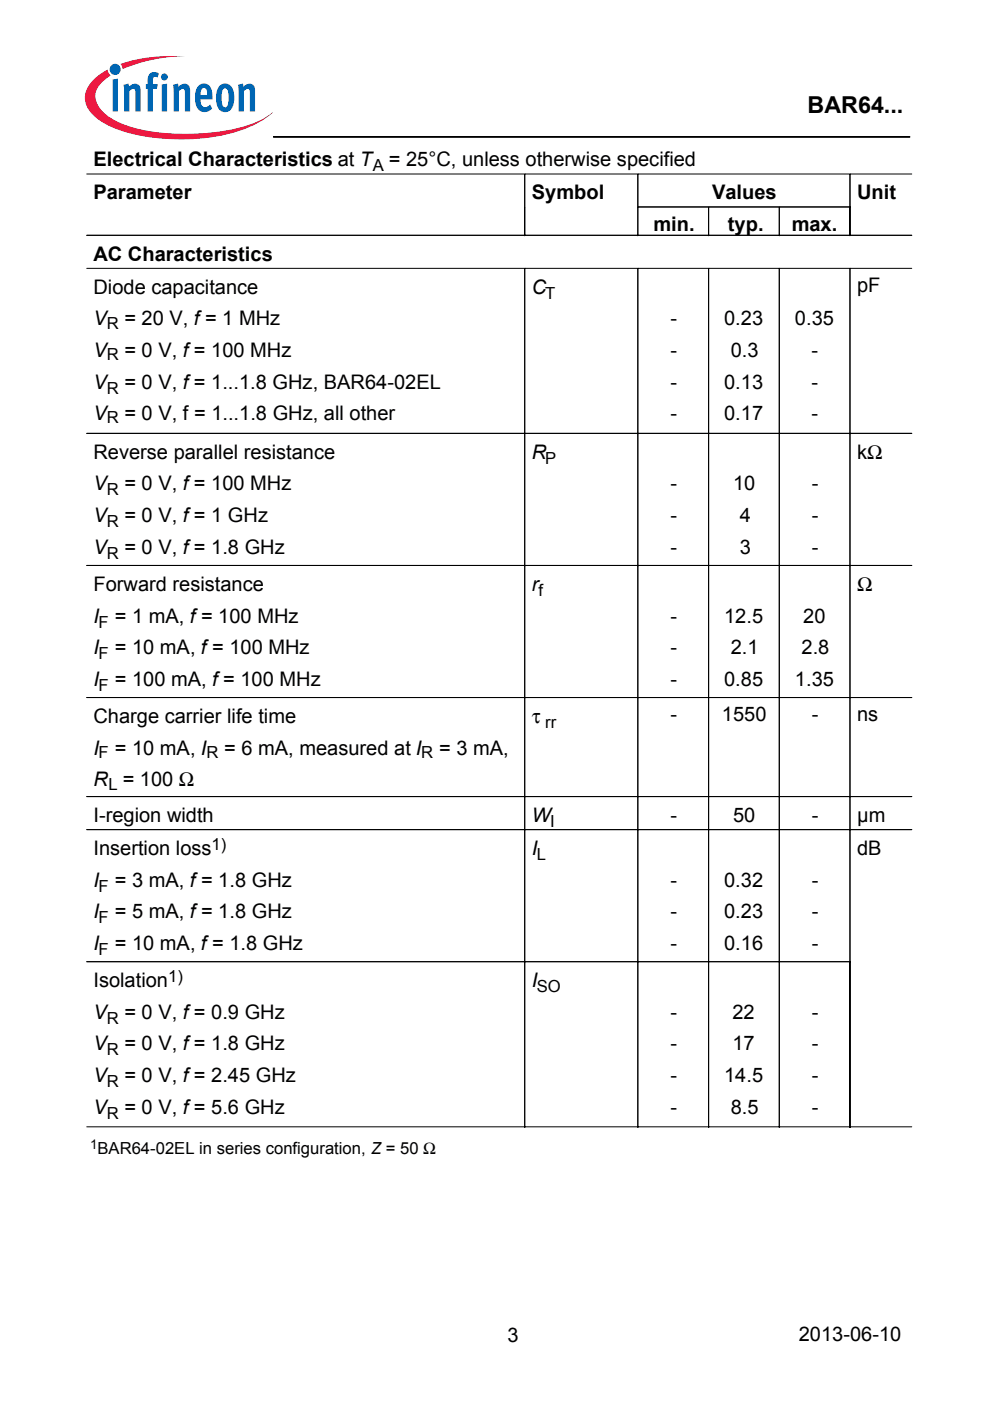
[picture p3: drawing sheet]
<svg xmlns="http://www.w3.org/2000/svg" width="210mm" height="297mm" viewBox="0 0 210 297" stroke-linecap="round" stroke-linejoin="round" font-family="sans-serif">
<path d="M58 29h134.9M58 29.1h134.9" fill="none" stroke="#000" stroke-width=".21"/>
<circle cx="24.4" cy="14.7" r="1.18" fill="#0066b3"/>
<g fill="#ed1941">
<path d="M25.5 13.6l.9-.3a34.6 34.6 0 0 1 12.9-1.4 34.2 34.2 0 0 0-12.6 2.5l-.7 .3-.1-.6z"/>
<path d="M19.5 17.2a12 12 0 0 1 3.3-2.5 1.61 1.61 0 0 0 .7 1.3l-.8 .5a5 5 0 0 0-2.5 4.1 6.5 6.5 0 0 0 3.7 4.7 29.2 29.2 0 0 0 13.1 3 40.4 40.4 0 0 0 18.3-2.8l2.5-1.7a17.9 17.9 0 0 1-8.6 4.4 44.6 44.6 0 0 1-23.9-.6 12.9 12.9 0 0 1-6.4-4.2 4.7 4.7 0 0 1 .6-6.2z"/>
</g>
<g fill="#0066b3">
<path d="M23.9 16.8l1.1-.1v6.9h-1.1z"/>
<path d="M26.2 18l1-.3 .1 .7a1.31 1.31 0 0 1 1.6-.6 1.31 1.31 0 0 1 .9 1.4v4.4h-1.1v-4.2a.55 .55 0 0 0-.4-.6 .55 .55 0 0 0-.7 .3l-.2 .3v4.2h-1.1v-4.2z"/>
<path d="M31.8 15.6l.9-.3 1 .3-.3 .8-.3-.1a.44 .44 0 0 0-.6 .4l-.1 1.2h1.1l-.2 .9h-.9v4.8h-1.1v-4.8h-.4v-.9h.4v-.8a1.94 1.94 0 0 1 .5-1.5z"/>
<path d="M36.7 18l1-.3 .1 .7a1.31 1.31 0 0 1 1.6-.6 1.31 1.31 0 0 1 .9 1.4v4.4h-1.1v-4.2a.55 .55 0 0 0-.4-.6 .55 .55 0 0 0-.7 .3l-.2 .3v4.2h-1.1v-4.2z"/>
<path d="M50.5 18l1-.3 .1 .7a1.31 1.31 0 0 1 1.6-.6 1.31 1.31 0 0 1 .9 1.4v4.4h-1.1v-4.2a.55 .55 0 0 0-.5-.6 .55 .55 0 0 0-.6 .3l-.2 .3v4.2h-1.1v-4.2z"/>
<path d="M34.3 17.9l1.1-.1v5.8h-1.1zM34.1 16.3a.75 .75 0 0 1 1.5 0 .75 .75 0 0 1-1.5 0z"/>
<path d="M42.8 18.9l-.3 1.2h1.4v-.8a.61 .61 0 0 0-.4-.6 .61 .61 0 0 0-.7 .2zM42.1 18.1a1.71 1.71 0 0 1 1.9-.2 1.71 1.71 0 0 1 1 1.6l.1 1.6h-2.6a1.18 1.18 0 0 0 .3 1.2 1.18 1.18 0 0 0 1.2 .3l.5-.4 .5 .8a2.02 2.02 0 0 1-2.4 .6 2.02 2.02 0 0 1-1.2-2.1v-1.8l.3-.9z"/>
<path d="M47.4 18.9a4.6 4.6 0 0 0 0 3.7l.3 .2a1.43 1.43 0 0 0 .8-1.6v-.9a1.29 1.29 0 0 0-.8-1.6zM46.7 18.1a1.75 1.75 0 0 1 2.8 1.2l.2 1.4a2.96 2.96 0 0 1-1.4 3 1.84 1.84 0 0 1-2.4-1.7l-.1-1.3a3.7 3.7 0 0 1 .9-2.6z"/>
</g>
<g fill="none" stroke="#000" stroke-width=".21">
<path d="M18.4 36.9h174.9M111.3 37v13M135.2 37v13M180.2 37v13M18.4 49.9h174.9M18.4 56.9h174.9M111.3 57v182M135.2 57v182M135.3 43.9h45M150.2 44v6M150.2 57v182M165.2 44v6"/>
<path d="M165.2 57v182M180.2 57v182M18.4 91.9h174.9M18.4 119.9h174.9M18.4 147.9h174.9M18.4 168.9h174.9M18.4 175.9h174.9M18.4 203.9h161.9M18.4 238.9h174.9"/>
</g>
<text font-size="4.9" x="171.2" y="23.9">BAR64...</text>
<g font-size="4.3">
<text x="19.8" y="35.3">Electrical Characteristics at T</text>
<text x="82.4" y="35.3">= 25°C, unless otherwise specified</text>
<text x="19.8" y="42.3">Parameter</text>
<text x="112.8" y="42.3">Symbol</text>
<text x="151" y="42.3">Values</text>
<text x="181.7" y="42.3">Unit</text>
<text x="138.6" y="48.9">min.</text>
<text x="154.3" y="48.9">typ.</text>
<text x="167.9" y="48.9">max.</text>
<text x="19.8" y="55.3">AC Characteristics</text>
<text x="19.8" y="62.3">Diode capacitance</text>
<text x="112.8" y="62.3">C</text>
<text x="181.7" y="61.9">pF</text>
<text x="19.8" y="69">V</text>
<text x="26.4" y="69">= 20 V, f= 1 MHz</text>
<text x="142.2" y="69">-</text>
<text x="153.5" y="69">0.23</text>
<text x="168.6" y="69">0.35</text>
<text x="19.8" y="75.7">V</text>
<text x="26.4" y="75.7">= 0 V, f= 100 MHz</text>
<text x="142.2" y="75.7">-</text>
<text x="154.9" y="75.7">0.3</text>
<text x="172.1" y="75.7">-</text>
<text x="19.8" y="82.4">V</text>
<text x="26.4" y="82.4">= 0 V, f= 1...1.8 GHz, BAR64-02EL</text>
<text x="142.2" y="82.4">-</text>
<text x="153.5" y="82.4">0.13</text>
<text x="172.1" y="82.4">-</text>
<text x="19.8" y="89.1">V</text>
<text x="26.4" y="89.1">= 0 V, f = 1...1.8 GHz, all other</text>
<text x="142.2" y="89.1">-</text>
<text x="153.5" y="89.1">0.17</text>
<text x="172.1" y="89.1">-</text>
<text x="19.8" y="97.3">Reverse parallel resistance</text>
<text x="112.8" y="97.3">R</text>
<text x="181.7" y="97.3">kΩ</text>
<text x="19.8" y="104">V</text>
<text x="26.4" y="104">= 0 V, f= 100 MHz</text>
<text x="142.2" y="104">-</text>
<text x="155.4" y="104">10</text>
<text x="172.1" y="104">-</text>
<text x="19.8" y="110.7">V</text>
<text x="26.4" y="110.7">= 0 V, f= 1 GHz</text>
<text x="142.2" y="110.7">-</text>
<text x="156.8" y="110.7">4</text>
<text x="172.1" y="110.7">-</text>
<text x="19.8" y="117.4">V</text>
<text x="26.4" y="117.4">= 0 V, f= 1.8 GHz</text>
<text x="142.2" y="117.4">-</text>
<text x="156.8" y="117.4">3</text>
<text x="172.1" y="117.4">-</text>
<text x="19.8" y="125.3">Forward resistance</text>
<text x="112.8" y="125.3">r</text>
<text x="19.8" y="132">I</text>
<text x="24.3" y="132">= 1 mA, f= 100 MHz</text>
<text x="142.2" y="132">-</text>
<text x="153.5" y="132">12.5</text>
<text x="170.3" y="132">20</text>
<text x="19.8" y="138.7">I</text>
<text x="24.3" y="138.7">= 10 mA, f= 100 MHz</text>
<text x="142.2" y="138.7">-</text>
<text x="154.9" y="138.7">2.1</text>
<text x="169.9" y="138.7">2.8</text>
<text x="19.8" y="145.4">I</text>
<text x="24.3" y="145.4">= 100 mA, f= 100 MHz</text>
<text x="142.2" y="145.4">-</text>
<text x="153.5" y="145.4">0.85</text>
<text x="168.6" y="145.4">1.35</text>
<text x="19.8" y="153.3">Charge carrier life time</text>
<text x="142.2" y="152.9">-</text>
<text x="153.1" y="152.9">1550</text>
<text x="172.1" y="152.9">-</text>
<text x="181.7" y="152.9">ns</text>
<text x="19.8" y="160">I</text>
<text x="24.3" y="160">= 10 mA, I</text>
<text x="47.5" y="160">= 6 mA, measured at I</text>
<text x="93.1" y="160">= 3 mA,</text>
<text x="19.8" y="166.7">R</text>
<text x="26" y="166.7">= 100 Ω</text>
<text x="19.8" y="174.3">I-region width</text>
<text x="112.8" y="174.3">W</text>
<text x="142.2" y="174.3">-</text>
<text x="155.4" y="174.3">50</text>
<text x="172.1" y="174.3">-</text>
<text x="181.7" y="174.3">µm</text>
<text x="19.8" y="181.3">Insertion loss</text>
<text x="112.8" y="181.3">I</text>
<text x="181.7" y="181.3">dB</text>
<text x="19.8" y="188">I</text>
<text x="24.3" y="188">= 3 mA, f= 1.8 GHz</text>
<text x="142.2" y="188">-</text>
<text x="153.5" y="188">0.32</text>
<text x="172.1" y="188">-</text>
<text x="19.8" y="194.7">I</text>
<text x="24.3" y="194.7">= 5 mA, f= 1.8 GHz</text>
<text x="142.2" y="194.7">-</text>
<text x="153.5" y="194.7">0.23</text>
<text x="172.1" y="194.7">-</text>
<text x="19.8" y="201.4">I</text>
<text x="24.3" y="201.4">= 10 mA, f= 1.8 GHz</text>
<text x="142.2" y="201.4">-</text>
<text x="153.5" y="201.4">0.16</text>
<text x="172.1" y="201.4">-</text>
<text x="19.8" y="209.3">Isolation</text>
<text x="112.8" y="209.3">I</text>
<text x="19.8" y="216">V</text>
<text x="26.4" y="216">= 0 V, f= 0.9 GHz</text>
<text x="142.2" y="216">-</text>
<text x="155.3" y="216">22</text>
<text x="172.1" y="216">-</text>
<text x="19.8" y="222.7">V</text>
<text x="26.4" y="222.7">= 0 V, f= 1.8 GHz</text>
<text x="142.2" y="222.7">-</text>
<text x="155.3" y="222.7">17</text>
<text x="172.1" y="222.7">-</text>
<text x="19.8" y="229.4">V</text>
<text x="26.4" y="229.4">= 0 V, f= 2.45 GHz</text>
<text x="142.2" y="229.4">-</text>
<text x="153.5" y="229.4">14.5</text>
<text x="172.1" y="229.4">-</text>
<text x="19.8" y="236.1">V</text>
<text x="26.4" y="236.1">= 0 V, f= 5.6 GHz</text>
<text x="142.2" y="236.1">-</text>
<text x="154.9" y="236.1">8.5</text>
<text x="172.1" y="236.1">-</text>
<text x="107.6" y="284.6">3</text>
<text x="169.4" y="284.3">2013-06-10</text>
</g>
<g font-size="4.2">
<text x="181.7" y="125.3">Ω</text>
<text x="112.8" y="153.3">τ</text>
</g>
<g font-size="3.5">
<text x="79.1" y="36.3">A</text>
<text x="115.6" y="63.3">T</text>
<text x="22.6" y="69.7">R</text>
<text x="22.6" y="76.4">R</text>
<text x="22.6" y="83.4">R</text>
<text x="22.6" y="89.8">R</text>
<text x="115.6" y="98.3">P</text>
<text x="22.6" y="105.1">R</text>
<text x="22.6" y="111.7">R</text>
<text x="22.6" y="118.4">R</text>
<text x="114.2" y="126.3">f</text>
<text x="20.9" y="133.1">F</text>
<text x="20.9" y="139.7">F</text>
<text x="20.9" y="146.5">F</text>
<text x="115.6" y="154.3">rr</text>
<text x="20.9" y="160.7">F</text>
<text x="43.8" y="160.7">R</text>
<text x="89.3" y="160.7">R</text>
<text x="23" y="167.4">L</text>
<text x="116.6" y="175.3">I</text>
<text x="44.9" y="180.2">1)</text>
<text x="113.8" y="182.4">L</text>
<text x="20.9" y="189.1">F</text>
<text x="20.9" y="195.7">F</text>
<text x="20.9" y="202.5">F</text>
<text x="35.7" y="208.2">1)</text>
<text x="113.8" y="210.4">SO</text>
<text x="22.6" y="217.1">R</text>
<text x="22.6" y="223.8">R</text>
<text x="22.6" y="230.5">R</text>
<text x="22.6" y="237.2">R</text>
<text x="20.7" y="244.6">BAR64-02EL in series configuration, Z = 50 Ω</text>
</g>
<text font-size="2.8" x="19.1" y="243.5">1</text>
</svg>
